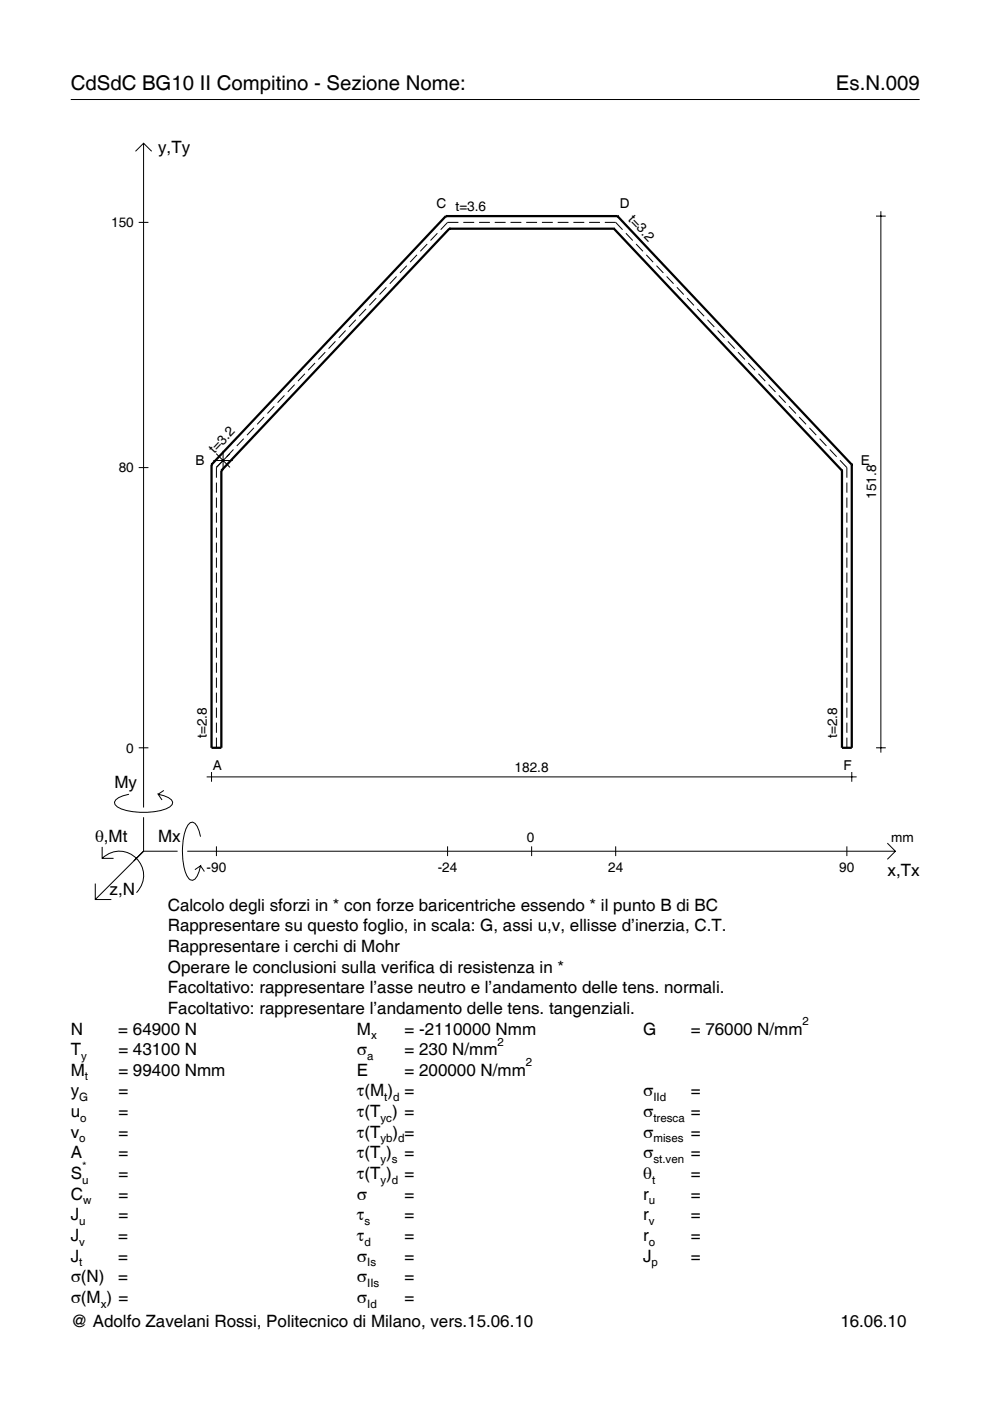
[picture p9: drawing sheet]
<svg xmlns="http://www.w3.org/2000/svg" width="210mm" height="297mm" viewBox="0 0 210 297" stroke-linecap="round" stroke-linejoin="round" font-family="sans-serif">
<g fill="none" stroke="#000" stroke-width=".21">
<path d="M15 21.1h180M28.7 32.1l1.7-1.7 1.8 1.7M30.4 30.4v140.8M29.4 47.1h2.1M84.1 58.6l-1.5 1.6M86.2 56.3l-1.4 1.6M88.4 54l-1.4 1.6M90.6 51.7l-1.5 1.6M92.7 49.4l-1.4 1.6M97.2 47.1h-2.3l-1.5 1.6M98.2 47.1h2.3M101.6 47.1h2.3"/>
<path d="M104.9 47.1h2.3M108.2 47.1h2.3M111.6 47.1h2.3M114.9 47.1h2.3M118.2 47.1h2.3M121.6 47.1h2.3M124.9 47.1h2.3M128.2 47.1h2.3l1.5 1.6M132.7 49.4l1.5 1.6M134.9 51.7l1.4 1.6M137 54l1.5 1.6M139.2 56.3l1.4 1.6"/>
<path d="M141.3 58.6l1.5 1.6M185.7 45.8h2.1M186.8 44.8v114.8M64.6 79.2l-1.4 1.6M66.8 77l-1.5 1.5M69 74.7l-1.5 1.5M71.1 72.4l-1.4 1.5M73.3 70.1l-1.5 1.5M75.4 67.8l-1.4 1.5M77.6 65.5l-1.5 1.5M79.8 63.2l-1.5 1.5M81.9 60.9l-1.4 1.5"/>
<path d="M143.5 60.9l1.5 1.5M145.7 63.2l1.4 1.5M147.8 65.5l1.5 1.5M150 67.8l1.4 1.5M152.2 70.1l1.4 1.5M154.3 72.4l1.5 1.5M156.5 74.7l1.4 1.5M158.6 77l1.5 1.5M160.8 79.2l1.5 1.6M29.4 99.1h2.1M45.2 97.6h4.2M45.8 96.2l3 2.9"/>
<path d="M47.3 95.6v4.1M47.3 97.6l-1.4 1.5v2.2M48.8 96.2l-3 2.9M49.5 95.3l-1.5 1.5M51.7 93l-1.5 1.5M53.8 90.7l-1.4 1.6M56 88.4l-1.5 1.6M58.1 86.1l-1.4 1.6M60.3 83.8l-1.4 1.6M62.5 81.5l-1.5 1.6M163 81.5l1.4 1.6M165.1 83.8l1.5 1.6"/>
<path d="M167.3 86.1l1.4 1.6M169.4 88.4l1.5 1.6M171.6 90.7l1.5 1.6M173.8 93l1.4 1.5M175.9 95.3l1.5 1.5M178.1 97.6l1.5 1.5v2.2M45.9 102.3v2.2M45.9 105.5v2.1M45.9 108.7v2.1M45.9 111.9v2.1M45.9 115v2.2M45.9 118.2v2.2"/>
<path d="M179.6 102.3v2.2M179.6 105.5v2.1M179.6 108.7v2.1M179.6 111.9v2.1M179.6 115v2.2M179.6 118.2v2.2M45.9 121.4v2.2M45.9 124.6v2.1M45.9 127.8v2.1M45.9 130.9v2.2M45.9 134.1v2.2M45.9 137.3v2.2"/>
<path d="M179.6 121.4v2.2M179.6 124.6v2.1M179.6 127.8v2.1M179.6 130.9v2.2M179.6 134.1v2.2M179.6 137.3v2.2M29.4 158.5h2.1M45.9 140.5v2.1M45.9 143.7v2.1M45.9 146.8v2.2M45.9 150v2.2M45.9 153.2v2.2"/>
<path d="M45.9 156.4v2.1M179.6 140.5v2.1M179.6 143.7v2.1M179.6 146.8v2.2M179.6 150v2.2M179.6 153.2v2.2M179.6 156.4v2.1M185.7 158.5h2.1M21.7 179.6v2.4h2.4M27.3 168.4a3.6 3.6 0 0 0-3 1.7l.1 .5a5.6 5.6 0 0 0 3.8 1.5 13.4 13.4 0 0 0 7.8-1l.5-.5 .1-.5a3.6 3.6 0 0 0-3.1-1.7l.8 1.2M30.4 173.3v7.2M34.7 167.6l-1.2 .8"/>
<path d="M42.5 177.4a3.6 3.6 0 0 0-1.7-3.1l-.5 .1a5.7 5.7 0 0 0-1.5 3.8 13.9 13.9 0 0 0 1.1 7.9l.4 .4 .5 .1a3.6 3.6 0 0 0 1.7-3l-1.2 .8M43.8 164.7h137.8M44.8 163.7v2M45.9 179.4v2.1M94.9 179.4v2.1M112.7 179.4v2.1M130.5 179.4v2.1M179.6 179.4v2.1M180.6 163.7v2M188.1 178.8l1.7 1.7-1.7 1.7M20.2 187.3v3.4h3.4M21.7 182a5.1 5.1 0 0 1 7.2 0 5.1 5.1 0 0 1 0 7.3"/>
<path d="M30.4 180.5l-10.2 10.2M30.4 180.5h7.2M39.7 180.5h150.1M42.5 183.6l.8 1.2"/>
</g>
<g fill="none" stroke="#000" stroke-width=".48">
<path d="M94.5 45.8h.1M94.5 45.8l-49.7 52.7M94.5 45.8h36.4M95.3 48.5h.1M95.3 48.5l-48.4 51.3M95.3 48.5h34.9M130.2 48.5h.1M130.2 48.5l48.3 51.3M130.9 45.8h.1M130.9 45.8l49.7 52.7M44.8 98.5h.1M44.8 98.5v60h2.1v-58.7"/>
<path d="M46.9 99.8h.1M178.5 99.8h.1M180.6 98.5h.1M180.6 98.5v60h-2.1v-58.7"/>
</g>
<g font-size="4.3">
<text x="15" y="19">CdSdC BG10 II Compitino - Sezione Nome:</text>
<text x="177.2" y="19">Es.N.009</text>
</g>
<g font-size="3.6">
<text x="33.5" y="32.4">y,Ty</text>
<text x="24.3" y="167.1">My</text>
<text x="20.1" y="178.4">θ,Mt</text>
<text x="33.5" y="178.4">Mx</text>
<text x="188.2" y="185.6">x,Tx</text>
<text x="23.2" y="189.7">z,N</text>
<text x="35.6" y="193.1">Calcolo degli sforzi in * con forze baricentriche essendo * il punto B di BC</text>
<text x="35.6" y="197.5">Rappresentare su questo foglio, in scala: G, assi u,v, ellisse d’inerzia, C.T.</text>
<text x="35.6" y="201.8">Rappresentare i cerchi di Mohr</text>
<text x="35.6" y="206.2">Operare le conclusioni sulla verifica di resistenza in *</text>
<text x="35.6" y="210.6">Facoltativo: rappresentare l’asse neutro e l’andamento delle tens. normali.</text>
<text x="35.6" y="215">Facoltativo: rappresentare l’andamento delle tens. tangenziali.</text>
<text x="15" y="219.3">N</text>
<text x="25.1" y="219.3">= 64900 N</text>
<text x="75.7" y="219.3">M</text>
<text x="85.8" y="219.3">= -2110000 Nmm</text>
<text x="136.4" y="219.3">G</text>
<text x="146.5" y="219.3">= 76000 N/mm</text>
<text x="15" y="223.7">T</text>
<text x="25.1" y="223.7">= 43100 N</text>
<text x="75.7" y="223.7">σ</text>
<text x="85.8" y="223.7">= 230 N/mm</text>
<text x="15" y="232.5">y</text>
<text x="15" y="228.1">M</text>
<text x="25.1" y="232.5">=</text>
<text x="25.1" y="228.1">= 99400 Nmm</text>
<text x="75.7" y="232.5">τ(M ) =</text>
<text x="75.7" y="228.1">E</text>
<text x="85.8" y="228.1">= 200000 N/mm</text>
<text x="136.4" y="232.5">σ</text>
<text x="146.5" y="232.5">=</text>
<text x="15" y="236.8">u</text>
<text x="25.1" y="236.8">=</text>
<text x="75.7" y="236.8">τ(T ) =</text>
<text x="136.4" y="236.8">σ</text>
<text x="146.5" y="236.8">=</text>
<text x="15" y="245.6">A</text>
<text x="15" y="241.2">v</text>
<text x="25.1" y="241.2">=</text>
<text x="25.1" y="245.6">=</text>
<text x="75.7" y="245.6">τ(T )</text>
<text x="75.7" y="241.2">τ(T</text>
<text x="83.3" y="241.2">) =</text>
<text x="85.8" y="245.6">=</text>
<text x="136.4" y="241.2">σ</text>
<text x="136.4" y="245.6">σ</text>
<text x="146.5" y="241.2">=</text>
<text x="146.5" y="245.6">=</text>
<text x="15" y="250">S</text>
<text x="25.1" y="250">=</text>
<text x="75.7" y="250">τ(T )</text>
<text x="85.8" y="250">=</text>
<text x="136.4" y="250">θ</text>
<text x="146.5" y="250">=</text>
<text x="15" y="254.3">C</text>
<text x="25.1" y="254.3">=</text>
<text x="75.7" y="254.3">σ</text>
<text x="85.8" y="254.3">=</text>
<text x="136.4" y="254.3">r</text>
<text x="146.5" y="254.3">=</text>
<text x="15" y="258.7">J</text>
<text x="15" y="263.1">J</text>
<text x="25.1" y="263.1">=</text>
<text x="25.1" y="258.7">=</text>
<text x="75.7" y="258.7">τ</text>
<text x="75.7" y="263.1">τ</text>
<text x="85.8" y="258.7">=</text>
<text x="85.8" y="263.1">=</text>
<text x="136.4" y="258.7">r</text>
<text x="136.4" y="263.1">r</text>
<text x="146.5" y="258.7">=</text>
<text x="146.5" y="263.1">=</text>
<text x="15" y="267.5">J</text>
<text x="25.1" y="267.5">=</text>
<text x="75.7" y="267.5">σ</text>
<text x="85.8" y="267.5">=</text>
<text x="136.4" y="267.5">J</text>
<text x="146.5" y="267.5">=</text>
<text x="15" y="271.8">σ(N)</text>
<text x="25.1" y="271.8">=</text>
<text x="75.7" y="271.8">σ</text>
<text x="85.8" y="271.8">=</text>
<text x="15" y="276.2">σ(M ) =</text>
<text x="15" y="281.4">@ Adolfo Zavelani Rossi, Politecnico di Milano, vers.15.06.10</text>
<text x="75.7" y="276.2">σ</text>
<text x="85.8" y="276.2">=</text>
<text x="178.2" y="281.4">16.06.10</text>
</g>
<g font-size="2.9">
<text x="92.5" y="44.2">C t=3.6</text>
<text x="131.4" y="44.2">D</text>
<text x="133.1" y="46.6" transform="rotate(47 133.1 46.6)">t=3.2</text>
<text x="23.6" y="48.1">150</text>
<text x="25.2" y="100.1">80</text>
<text x="41.4" y="98.5">B</text>
<text x="45.5" y="96.3" transform="rotate(-47 45.5 96.3)">t=3.2</text>
<text x="182.5" y="98.5">E</text>
<text x="185.7" y="105.8" transform="rotate(-90 185.7 105.8)">151.8</text>
<text x="26.8" y="159.5">0</text>
<text x="43.8" y="156.5" transform="rotate(-90 43.8 156.5)">t=2.8</text>
<text x="177.5" y="156.5" transform="rotate(-90 177.5 156.5)">t=2.8</text>
<text x="45.1" y="163.2">A</text>
<text x="109.1" y="163.7">182.8</text>
<text x="178.8" y="163.2">F</text>
<text x="111.7" y="178.4">0</text>
<text x="189" y="178.4">mm</text>
<text x="43.8" y="184.9">-90</text>
<text x="92.8" y="184.9">-24</text>
<text x="128.9" y="184.9">24</text>
<text x="178" y="184.9">90</text>
</g>
<g font-size="2.4">
<text x="78.7" y="220.3">x</text>
<text x="105.5" y="221.7">2</text>
<text x="170.2" y="217.3">2</text>
<text x="17.2" y="224.7">y</text>
<text x="77.9" y="224.7">a</text>
<text x="111.5" y="226.1">2</text>
<text x="16.8" y="233.5">G</text>
<text x="18" y="229.1">t</text>
<text x="81.5" y="233.5">t d</text>
<text x="138.5" y="233.5">IId</text>
<text x="17" y="237.8">o</text>
<text x="80.7" y="237.8">yc</text>
<text x="138.5" y="237.8">tresca</text>
<text x="16.8" y="242.2">o</text>
<text x="80.7" y="242.2">yb d</text>
<text x="138.5" y="242.2">mises</text>
<text x="17.4" y="251">u</text>
<text x="17.4" y="248">*</text>
<text x="80.7" y="246.6">y s</text>
<text x="80.7" y="251">y d</text>
<text x="138.2" y="251">t</text>
<text x="138.5" y="246.6">st.ven</text>
<text x="17.6" y="255.3">w</text>
<text x="137.6" y="255.3">u</text>
<text x="16.8" y="259.7">u</text>
<text x="77.3" y="259.7">s</text>
<text x="137.6" y="259.7">v</text>
<text x="16.8" y="264.1">v</text>
<text x="16.8" y="268.5">t</text>
<text x="77.3" y="264.1">d</text>
<text x="77.9" y="268.5">Is</text>
<text x="137.6" y="264.1">o</text>
<text x="138.2" y="268.5">p</text>
<text x="77.9" y="272.8">IIs</text>
<text x="21.4" y="277.2">x</text>
<text x="77.9" y="277.2">Id</text>
</g>
</svg>
